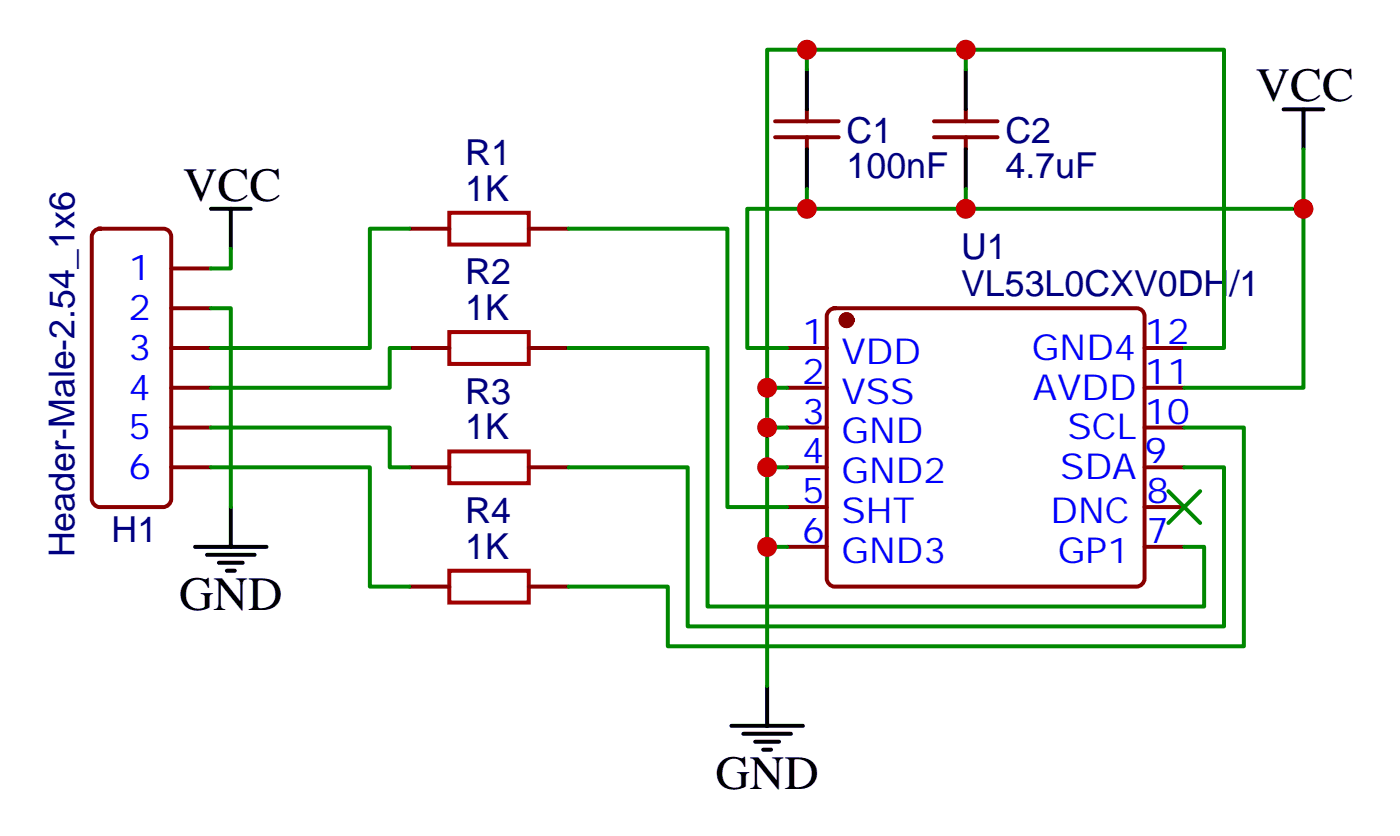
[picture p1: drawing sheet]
<svg xmlns="http://www.w3.org/2000/svg" width="124mm" height="74mm" viewBox="0 0 124 74" stroke-linecap="round" stroke-linejoin="round" font-family="sans-serif">
<g fill="none" stroke="#870000" stroke-width=".35">
<path d="M68.8 12.2h5.7M68.8 10.8h5.7M71.6 9.7v1.1M71.6 12.2v1M82.9 12.2h5.7M82.9 10.8h5.7M85.8 9.7v1.1M85.8 12.2v1M8.4 20.5l.5-.2h5.6a.71 .71 0 0 1 .7 .7v23.3a.76 .76 0 0 1-.7 .7h-5.6a.76 .76 0 0 1-.8-.7v-23.3zM15.2 30.9h3.5M15.2 34.4h3.5M15.2 37.9h3.5"/>
<path d="M15.2 23.8h3.5M15.2 27.3h3.5M36.4 30.9h3.5M36.4 20.3h3.5M47 30.9h3.5M47 20.3h3.5M69.9 30.9h3.5M69.9 34.4h3.5M69.9 37.9h3.5M73.6 27.5l.5-.2h26.8a.71 .71 0 0 1 .7 .7v23.3a.76 .76 0 0 1-.7 .7h-26.8a.76 .76 0 0 1-.7-.7v-23.3zM101.6 30.9h3.6M101.6 34.4h3.6"/>
<path d="M101.6 37.9h3.6M15.2 41.5h3.5M36.4 41.5h3.5M36.4 52h3.5M47 41.5h3.5M47 52h3.5M69.9 41.5h3.5M69.9 45h3.5M69.9 48.5h3.5M101.6 41.5h3.6M101.6 45h3.6M101.6 48.5h3.6"/>
</g>
<circle cx="75.2" cy="28.4" r=".53" fill="#870000" stroke="#870000" stroke-width=".35"/>
<path d="M39.9 18.9h7.1v2.8h-7.1zM39.9 29.5h7.1v2.8h-7.1zM39.9 40h7.1v2.9h-7.1zM39.9 50.6h7.1v2.8h-7.1z" fill="none" stroke="#a10000" stroke-width=".35"/>
<g fill="none" stroke="#000" stroke-width=".35">
<path d="M18.7 18.5h3.6M20.5 18.5v3.5M71.6 6.2v3.5M71.6 13.2v3.6M85.8 6.2v3.5M85.8 13.2v3.6M114 9.7h3.5M115.7 9.7v3.5M17.3 48.5h6.4M18.4 49.2h4.2M19.4 49.9h2.2M20.1 50.6h.7"/>
<path d="M20.5 45v3.5M64.9 64.4h6.4M66 65.1h4.2M67.1 65.8h2.1M67.8 66.5h.7M68.1 60.9v3.5"/>
</g>
<g fill="none" stroke="#008700" stroke-width=".35">
<path d="M71.6 4.4v1.8M71.6 16.8v1.7M85.8 4.4v1.8M85.8 16.8v1.7M115.7 13.2v5.3M18.7 37.9h15.9v3.6h1.8M18.7 27.3h1.8v17.7M20.5 22v1.8h-1.8M36.4 20.3h-3.6v10.6h-14.1M36.4 30.9h-1.8v3.5h-15.9M50.5 20.3h14.1v24.7h5.3M50.5 30.9h12.3v22.9h44.1v-5.3h-1.7"/>
<path d="M68.1 37.9v3.6h1.8M68.1 34.4h1.8M69.9 30.9h-3.5v-12.4h49.3v15.9h-10.5M105.2 30.9h3.5v-26.5h-40.6v33.5h1.8M105.2 37.9h5.3v19.4h-51.2v-5.3h-8.8M18.7 41.5h14.1v10.5h3.6M50.5 41.5h10.6v14.1h47.6v-14.1h-3.5M68.1 41.5v7h1.8M68.1 48.5v12.4"/>
</g>
<g fill="#c00">
<circle cx="85.8" cy="18.5" r=".88"/>
<circle cx="85.8" cy="4.4" r=".88"/>
<circle cx="115.7" cy="18.5" r=".88"/>
<circle cx="68.1" cy="48.5" r=".88"/>
<circle cx="68.1" cy="41.5" r=".88"/>
<circle cx="68.1" cy="37.9" r=".88"/>
<circle cx="68.1" cy="34.4" r=".88"/>
<circle cx="71.6" cy="4.4" r=".88"/>
<circle cx="71.6" cy="18.5" r=".88"/>
</g>
<path d="M103.8 43.6l2.8 2.8zM106.6 43.6l-2.8 2.8z" fill="#c00" stroke="#008700" stroke-width=".35"/>
<g font-size="4.2">
<text x="111.5" y="9">VCC</text>
<text x="16.3" y="17.8">VCC</text>
<text x="15.9" y="54.2">GND</text>
<text x="63.5" y="70">GND</text>
</g>
<g font-size="3.2" fill="#000080">
<text x="41.3" y="17.8">1K</text>
<text x="41.3" y="14.6">R1</text>
<text x="75.2" y="15.8">100nF</text>
<text x="75.2" y="12.6">C1</text>
<text x="89.3" y="15.8">4.7uF</text>
<text x="89.3" y="12.6">C2</text>
<text x="85.3" y="22.9">U1</text>
<text x="41.3" y="28.4">1K</text>
<text x="41.3" y="25.2">R2</text>
<text x="85.3" y="26.3">VL53L0CXV0DH/1</text>
<text x="41.3" y="35.8">R3</text>
<text x="41.3" y="39">1K</text>
<text x="41.3" y="46.4">R4</text>
<text x="6.6" y="49.4" transform="rotate(-90 6.6 49.4)">Header-Male-2.54_1x6</text>
<text x="9.9" y="48">H1</text>
<text x="41.3" y="49.6">1K</text>
</g>
<g font-size="3.2" fill="#00f">
<text x="11.4" y="24.9">1</text>
<text x="11.4" y="28.4">2</text>
<text x="11.4" y="31.9">3</text>
<text x="11.4" y="35.5">4</text>
<text x="71.2" y="30.5">1</text>
<text x="71.2" y="34">2</text>
<text x="74.7" y="32.3">VDD</text>
<text x="74.7" y="35.8">VSS</text>
<text x="91.6" y="31.9">GND4</text>
<text x="91.7" y="35.5">AVDD</text>
<text x="101.6" y="34">11</text>
<text x="101.6" y="30.5">12</text>
<text x="11.4" y="39">5</text>
<text x="71.2" y="37.6">3</text>
<text x="71.2" y="41.1">4</text>
<text x="74.7" y="39.3">GND</text>
<text x="94.8" y="39">SCL</text>
<text x="101.6" y="41.1">9</text>
<text x="101.6" y="37.6">10</text>
<text x="11.4" y="42.5">6</text>
<text x="71.2" y="44.6">5</text>
<text x="74.7" y="42.9">GND2</text>
<text x="74.7" y="46.4">SHT</text>
<text x="93.3" y="46.4">DNC</text>
<text x="94.1" y="42.5">SDA</text>
<text x="101.8" y="44.6">8</text>
<text x="71.2" y="48.2">6</text>
<text x="74.7" y="49.9">GND3</text>
<text x="93.9" y="49.9">GP1</text>
<text x="101.8" y="48.2">7</text>
</g>
</svg>
